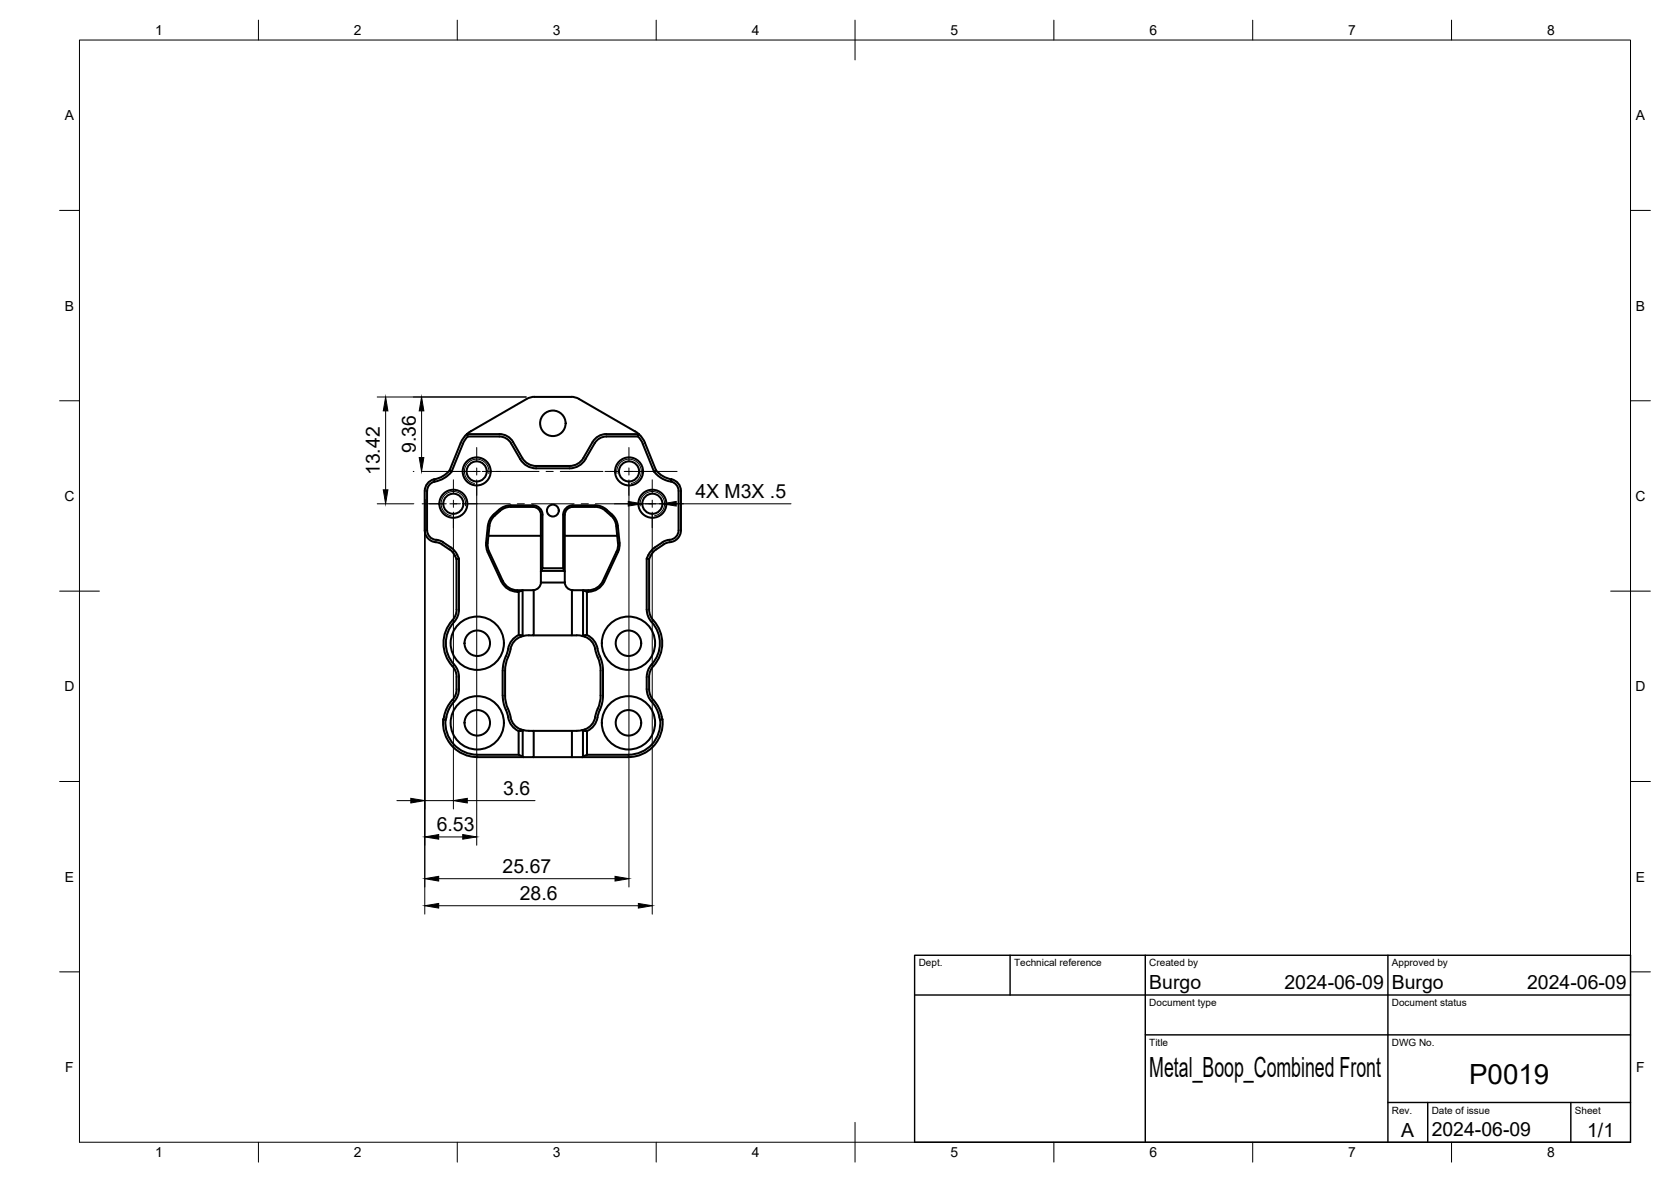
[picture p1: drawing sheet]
<svg xmlns="http://www.w3.org/2000/svg" width="420mm" height="297mm" viewBox="0 0 420 297" stroke-linecap="round" stroke-linejoin="round" font-family="sans-serif">
<!-- layer: Visible -->
<g fill="none" stroke="#000" stroke-width=".51">
<path d="M134.4 99.7h9.2M134.4 99.7l-1.2 .2-.8 .4-14 8.1M143.6 99.7l1.6 .4 14.4 8.3a6 6 0 0 1 2.6 2.9l2.8 6.9M113.1 118.2a7.1 7.1 0 0 1-4.5 2.4 3 3 0 0 0-1.8 2.8v9.9a3.1 3.1 0 0 0 3.2 3l1.1 .5 1.9 1.3M113.6 118.5a7.7 7.7 0 0 1-4.8 2.7 2.4 2.4 0 0 0-1.4 2.2M117.6 109.7l-1 1.4-3 7.4M118.4 108.4a6 6 0 0 0-2.6 2.9l-2.7 6.9 .5 .3M125.5 109.1h-8.1l.2 .6h7.9a3.4 3.4 0 0 1 3 1.7l2.3 4a4.6 4.6 0 0 0 4 2.3h8.4a4.6 4.6 0 0 0 4-2.3l2.3-4a3.4 3.4 0 0 1 3-1.7M125.6 109.1l1.7 .4 1 .6 .7 1M152.5 109.1h8.1l-.2 .6h-7.9M152.5 109.1l-1.2 .2-1.5 .8-.8 1-2.6 4.5-1.4 1.1-1.2 .4h-9l-1.7-.4-1.4-1.1-2.7-4.5M160.4 109.7l1 1.4 3 7.4"/>
<path d="M164.4 118.5l1.1 1.1 1.8 1.1 1.4 .3 .1-.5M165 118.2l-.6 .3M165 118.2l1.4 1.3 1.2 .6 1.3 .4M107.4 123.4v9.9M107.4 133.3a2.69 2.69 0 0 0 3 2.5l1 .5a9.4 9.4 0 0 1 3.1 2.3l.9 1.8M109.2 120.5l.1 .5M113 138.1l.7 .5 .7 1.1M114.4 139.7l.4 .8M122.2 136.4l.3 1.9 3.6 7.9M122.7 132.2l-.5 4.2M122.8 134.6h13.2M123 138.6l3.4 7.4"/>
<path d="M124.4 129.6l-.9 1.2-.4 1.4-.5 4.7 .4 1.7M125.7 128.4l-1.3 1.2M128.4 127.4h5.6a2 2 0 0 1 2 2M128.4 127.4l-1.4 .2-1.2 .8M136 129.4v14.2l.4-.8M136.4 129.4v13.4h5.2v-13.4M136.4 129.4a2.4 2.4 0 0 0-2.4-2.4h-5.6l-1.5 .3a9.4 9.4 0 0 0-3.8 3.3l-.4 1.5M141.6 129.4a2.4 2.4 0 0 1 2.4-2.4h5.6l1.6 .3a9.8 9.8 0 0 1 3.4 2.8l.7 1.5 .5 4.8M142 134.6h13.2M142 129.4v14.2M149.6 127.4h-5.6a2 2 0 0 0-2 2M149.6 127.4l1.4 .2 1.3 .8"/>
<path d="M152.3 128.4l1.3 1.2M153.6 129.6l.9 1.2 .5 1.4 .4 4.7-.3 1.7M155 138.6l-3.4 7.4a4 4 0 0 1-3.7 2.3M155.8 136.4l-.2 1.9-3.7 7.9M163 139.5l-.4 .9 .6 .1M165 138.1l-1 .9-.8 1.5M166.9 136.8l-1.9 1.3M168.7 121a2.4 2.4 0 0 1 1.9 2.4v9.9a2.69 2.69 0 0 1-3 2.5l-1 .5a9.1 9.1 0 0 0-3 2.3l-.6 .9M168.9 120.5a2.99 2.99 0 0 1 2.3 2.9v9.9a3.1 3.1 0 0 1-3.2 3l-1.1 .5M114.8 140.5l.6-.1v12.8l-.3 1.7-.6 1a8 8 0 0 0-.3 11.1M114.8 140.5v12.7l-.5 1.9a9.2 9.2 0 0 0-2.5 8.6 11.8 11.8 0 0 0 2.5 4.5l.5 1.4v3.6M126.1 146.2a4.5 4.5 0 0 0 4.3 2.5v10.9"/>
<path d="M126.4 146a4 4 0 0 0 3.7 2.3h3.9M130.4 148.7l1-.4v11.4M130.4 159.6a5.5 5.5 0 0 0-2.9 4.6 10.1 10.1 0 0 0-1.1 4.3v6.9l.4 1.8 .4 1.2M130.4 159.6l1 .1M131.4 159.7l.2 .1a4 4 0 0 0-3.2 3.3M134.2 148.3v11.4l-2.6 .1M134.2 148.3h-.2M136 143.6v2.7M136 146.4h6M136 146.3a2 2 0 0 1-1.8 2M141.6 142.8l.3 .7h-5.8M141.9 143.5l.1 2.8"/>
<path d="M142 146.3v.1M142 146.4a2 2 0 0 0 1.8 1.9M143.8 159.7l2.6 .1M143.8 148.3v11.4h-9.6M143.8 148.3h.2M144 148.3h3.9M146.6 159.7l-.2 .1 .6 .2M147.6 148.7l-1-.4v11.4M147.6 159.6l-1 .1M147.6 159.6a5.5 5.5 0 0 1 2.9 4.6l.3 .7M147.9 148.7h-.3v10.9M151.9 146.2a4.4 4.4 0 0 1-4 2.5"/>
<path d="M162.6 140.4v12.8l.2 1.1 .7 1.6a8.1 8.1 0 0 1 0 11.5l-.6 1-.2 1.1-.1 3.7M163.2 140.5v12.7l.5 1.9a9.2 9.2 0 0 1 2.6 8.6 11.8 11.8 0 0 1-2.6 4.5l-.5 1.4v3.6M113.7 175.9l-1.1 1.6-.9 2.6M114.2 167l.6 .9 .5 1.1 .1 4.2M114.8 173.2l-.3 1.5-.8 1.2M115.4 173.2a5.8 5.8 0 0 1-2 4.1l-.8 1.7-.6 1.9M127.2 178.4l.3 .7a6.1 6.1 0 0 0 2.3 4.3l.6 .3 1-.1M127.7 178.1l.2 .4a10.2 10.2 0 0 0 1.5 3.8 5.3 5.3 0 0 0 3.6 1.4h1.2v6.6h-2.6M128.4 163.1l-.3 1.3a9.7 9.7 0 0 0-1.1 4.1v6.9l.7 2.7M147.1 160l1.5 1 .7 1 .4 1.1M149.6 163.1l.4 1.3a9.7 9.7 0 0 1 1 4.1M150.3 178.1l-.2 .4a10.2 10.2 0 0 1-1.5 3.8l-1 .8-1.2 .4"/>
<path d="M150.8 178.4l-.3 .7a6.1 6.1 0 0 1-2.3 4.3l-.6 .3M150.8 164.9l.6 1.8 .2 1.8v6.9l-.3 1.8-.5 1.2M151 168.5v6.3M151 174.8l-.2 1.7-.5 1.6M162.6 173.2a5.8 5.8 0 0 0 2 4.1l.9 1.7 .3 1.2M163.2 173.2l.3 1.5 .8 1.2M164.3 175.9l1.2 1.6 .9 2.6M111.4 180.8l.6 .1M111.4 180.8a8.6 8.6 0 0 0 8.6 9.5h11.6l-.2-.2M111.7 180.1l-.2 .7M112 180.9a8 8 0 0 0 8 8.8M120 189.7h10.4"/>
<path d="M130.4 183.7v6l1 .4M131.6 183.5l-.2 .1v6.5M134.2 190.3h12.2M134.2 183.7h9.6M146.4 183.5l.2 .1v6.5l1-.4M146.4 183.5l-2.6 .2v6.6M146.6 190.1l-.2 .2M146.6 183.6l1 .1M147.6 183.7v6M147.6 189.7h10.4M165.8 180.2l.2 .7 .6-.1M166 180.9a8 8 0 0 1-8 8.8"/>
<path d="M166.4 180.1l.2 .7M166.6 180.8a8.6 8.6 0 0 1-8.6 9.5h-11.6"/>
<circle cx="119.9" cy="118.5" r="3.5"/>
<circle cx="119.9" cy="118.5" r="2.53"/>
<circle cx="139" cy="106.4" r="3.2"/>
<circle cx="158.2" cy="118.5" r="2.53"/>
<circle cx="158.2" cy="118.5" r="3.5"/>
<circle cx="114" cy="126.6" r="2.53"/>
<circle cx="114" cy="126.6" r="3.5"/>
<circle cx="139" cy="128.3" r="1.49"/>
<circle cx="164" cy="126.6" r="3.5"/>
<circle cx="164" cy="126.6" r="2.53"/>
<circle cx="120" cy="161.6" r="6.7"/>
<circle cx="120" cy="161.6" r="3.2"/>
<circle cx="158" cy="161.6" r="3.2"/>
<circle cx="158" cy="161.6" r="6.7"/>
<circle cx="120" cy="181.6" r="6.7"/>
<circle cx="120" cy="181.6" r="3.2"/>
<circle cx="158" cy="181.6" r="3.2"/>
<circle cx="158" cy="181.6" r="6.7"/>
</g>
<!-- layer: Visible Narrow -->
<path d="M122.9 119a3.1 3.1 0 0 0-2.5-3.6 3.1 3.1 0 0 0-3.6 2.5 3.1 3.1 0 0 0 2.5 3.6M155.1 119a3.1 3.1 0 0 1 2.5-3.6 3.1 3.1 0 0 1 3.6 2.5 3.1 3.1 0 0 1-2.5 3.6M117 127.1a3.1 3.1 0 0 0-2.5-3.5 3.1 3.1 0 0 0-3.5 2.5 3.1 3.1 0 0 0 2.5 3.5M161 127.1a3.1 3.1 0 0 1 2.5-3.5 3.1 3.1 0 0 1 3.6 2.5 3.1 3.1 0 0 1-2.5 3.5" fill="none" stroke="#000" stroke-width=".25"/>
<!-- layer: BORDER -->
<g fill="none" stroke="#000" stroke-width=".25">
<path d="M20 10.1h390v276.9h-390zM65 5.1v5M115 5.1v5M165 5.1v5M215 5.1v10M265 5.1v5M315 5.1v5M365 5.1v5M15 52.9h5M410 52.9h5M15 100.7h5M410 100.7h5"/>
<path d="M15 148.6h10M405 148.6h10M15 196.4h5M410 196.4h5M15 244.2h5M410 244.2h5M65 287v5M115 287v5M165 287v5M215 282.1v9.9M265 287v5M315 287v5"/>
<path d="M365 287v5"/>
</g>
<!-- layer: TITLEBLOCK -->
<path d="M230 240.1h180v46.9h-180zM230 250h180M254 240.1v9.9M288 240.1v46.9M349 240.1v46.9M288 260.1h122M349 277.1h61M359 277.1v9.9M395 277.1v9.9" fill="none" stroke="#000" stroke-width=".36"/>
<!-- layer: Smart Centers -->
<g fill="none" stroke="#000" stroke-width=".25">
<path d="M106.2 118.5h14.6M119.9 112.5v3.3M119.9 117.6v1.8M121.2 118.5h14.3M137.3 118.5h1.8M140.9 118.5h10.7M152.1 118.5h3.4M157 118.5h13.2M158.1 112.5v3.3M158.1 117.6v1.8M106.2 126.6h6M113.1 126.6h2.7"/>
<path d="M114 120.6v3.3M114 125.7v1.8M114 129.3v3.3M116.7 126.6h11.6M119.9 121.2v3.3M130.1 126.6h1.7M133.6 126.6h10.8M146.1 126.6h1.8M149.7 126.6h11.6M158.1 121.2v3.3M162.2 126.6h2.7M164 120.6v3.3"/>
<path d="M164 125.7v1.8M164 129.3v3.3M165.8 126.6h6.1"/>
</g>
<!-- layer: FD_Dimensions -->
<g fill="none" stroke="#000" stroke-width=".25">
<path d="M94.8 99.8h37.5M97 103.3v19.8M103.9 118.5h.2M106 103.3v11.7M94.8 126.6h9.3M106.8 125.5v104.2M114 128.7v74.6M119.9 120.6v91.8M154.5 126.6h3.5M158.1 120.6v102.3M161.5 126.6h5M164 128.7v101"/>
<path d="M170 126.6h28.9M99.8 201.2h3.5M106.8 201.2h7.2M110.3 210.3h6.1M117.5 201.2h17M110.3 220.8h44.3M110.3 227.6h50.2"/>
</g>
<g fill="#000" stroke="#000" stroke-width=".25">
<path d="M97 99.8l.5 3.5h-1.1zM105.4 115h1.2l-.6 3.5zM106 99.8l.6 3.5h-1.2zM96.4 123.1h1.1l-.5 3.5zM158 126l3.5 .6-3.5 .6zM166.5 126.6l3.5-.6v1.2zM103.3 200.6l3.5 .6-3.5 .6zM106.8 210.3l3.5-.6v1.2zM116.4 209.7l3.5 .6-3.5 .6zM114 201.2l3.5-.6v1.2zM106.8 220.8l3.5-.6v1.2zM106.8 227.6l3.5-.6v1.2z"/>
<path d="M154.6 220.2l3.5 .6-3.5 .6zM160.5 227l3.5 .6-3.5 .6z"/>
</g>
<g font-size="7">
<text x="289" y="270.6">Metal_Boop_Combined Front</text>
<text x="369.4" y="272.3">P0019</text>
</g>
<g font-size="4.9">
<text x="104.5" y="113.9" transform="rotate(-90 104.5 113.9)">9.36</text>
<text x="95.5" y="119.4" transform="rotate(-90 95.5 119.4)">13.42</text>
<text x="174.9" y="125.1">4X M3X .5</text>
<text x="126.6" y="199.7">3.6</text>
<text x="109.8" y="208.9">6.53</text>
<text x="126.4" y="219.4">25.67</text>
<text x="130.7" y="226.2">28.6</text>
<text x="289" y="248.5">Burgo</text>
<text x="323" y="248.5">2024-06-09</text>
<text x="350" y="248.5">Burgo</text>
<text x="384" y="248.5">2024-06-09</text>
<text x="352.3" y="285.7">A</text>
<text x="360" y="285.5">2024-06-09</text>
<text x="399.1" y="285.7">1/1</text>
</g>
<g font-size="3.5">
<text x="39" y="8.8">1</text>
<text x="89" y="8.8">2</text>
<text x="139" y="8.8">3</text>
<text x="189" y="8.8">4</text>
<text x="239" y="8.8">5</text>
<text x="289" y="8.8">6</text>
<text x="339" y="8.8">7</text>
<text x="389" y="8.8">8</text>
<text x="16.3" y="30.2">A</text>
<text x="411.3" y="30.2">A</text>
<text x="16.3" y="78">B</text>
<text x="411.3" y="78">B</text>
<text x="16.2" y="125.9">C</text>
<text x="411.2" y="125.9">C</text>
<text x="16.2" y="173.7">D</text>
<text x="411.2" y="173.7">D</text>
<text x="16.3" y="221.6">E</text>
<text x="411.3" y="221.6">E</text>
<text x="16.4" y="269.4">F</text>
<text x="411.4" y="269.4">F</text>
<text x="39" y="290.8">1</text>
<text x="89" y="290.8">2</text>
<text x="139" y="290.8">3</text>
<text x="189" y="290.8">4</text>
<text x="239" y="290.8">5</text>
<text x="289" y="290.8">6</text>
<text x="339" y="290.8">7</text>
<text x="389" y="290.8">8</text>
</g>
<g font-size="2.5">
<text x="231" y="242.9">Dept.</text>
<text x="255" y="242.9">Technical reference</text>
<text x="289" y="242.9">Created by</text>
<text x="350" y="242.9">Approved by</text>
<text x="289" y="252.8">Document type</text>
<text x="350" y="252.8">Document status</text>
<text x="289" y="262.9">Title</text>
<text x="350" y="262.9">DWG No.</text>
<text x="350" y="279.9">Rev.</text>
<text x="360" y="279.9">Date of issue</text>
<text x="396" y="279.9">Sheet</text>
</g>
</svg>
